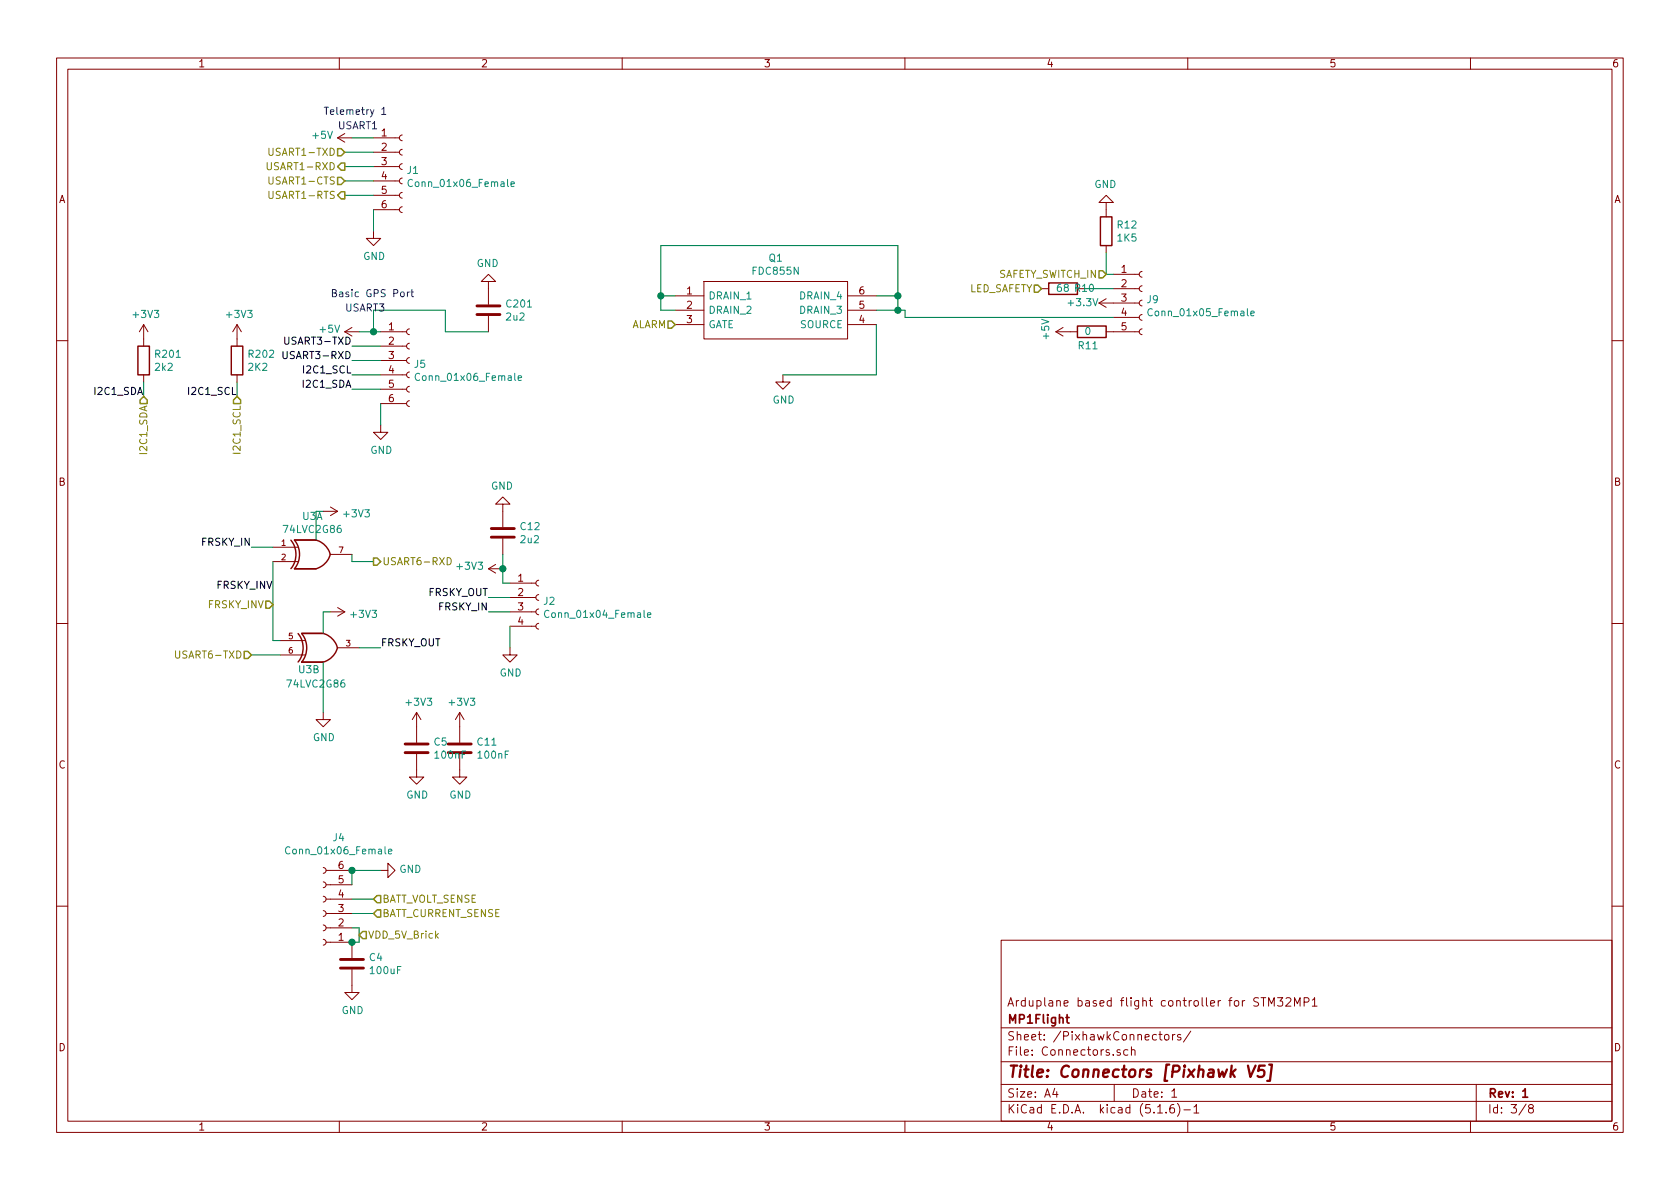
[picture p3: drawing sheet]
EESchema Schematic File Version 4
EELAYER 30 0
EELAYER END
$Descr A4 11693 8268
encoding utf-8
Sheet 3 8
Title "Connectors [Pixhawk V5]"
Date "1"
Rev "1"
Comp "MP1Flight"
Comment1 "Arduplane based flight controller for STM32MP1"
Comment2 ""
Comment3 ""
Comment4 ""
$EndDescr
Text Notes 2250 800  0    50   ~ 0
Telemetry 1\n
$Comp
L power:+5V #PWR?
U 1 1
P 2450 950
AR Path="/5EDA29F8" Ref="#PWR?"  Part="1" 
AR Path="/5ED8E7B0/5EDA29F8" Ref="#PWR0128"  Part="1" 
F 0 "#PWR0128" H 2450 800 50  0001 C CNN
F 1 "+5V" V 2465 1078 50  0000 L CNN
F 2 "" H 2450 950 50  0001 C CNN
F 3 "" H 2450 950 50  0001 C CNN
	1    2450 950 
	0    -1   -1   0   
$EndComp
$Comp
L power:GND #PWR?
U 1 1
P 2600 1600
AR Path="/5EDA29FE" Ref="#PWR?"  Part="1" 
AR Path="/5ED8E7B0/5EDA29FE" Ref="#PWR0133"  Part="1" 
F 0 "#PWR0133" H 2600 1350 50  0001 C CNN
F 1 "GND" H 2605 1427 50  0000 C CNN
F 2 "" H 2600 1600 50  0001 C CNN
F 3 "" H 2600 1600 50  0001 C CNN
	1    2600 1600
	1    0    0    -1  
$EndComp
Text Notes 2350 900  0    50   ~ 0
USART1\n
Wire Wire Line
	2450 950  2600 950 
$Comp
L Connector:Conn_01x06_Female J?
U 1 1
P 2800 1150
AR Path="/5EDA2A06" Ref="J?"  Part="1" 
AR Path="/5ED8E7B0/5EDA2A06" Ref="J1"  Part="1" 
F 0 "J1" H 2828 1126 50  0000 L CNN
F 1 "Conn_01x06_Female" H 2828 1035 50  0000 L CNN
F 2 "" H 2800 1150 50  0001 C CNN
F 3 "~" H 2800 1150 50  0001 C CNN
	1    2800 1150
	1    0    0    -1  
$EndComp
Wire Wire Line
	2600 1600 2600 1450
Wire Wire Line
	2600 1050 2400 1050
Wire Wire Line
	2600 1350 2400 1350
Wire Wire Line
	2600 1150 2400 1150
Wire Wire Line
	2400 1250 2600 1250
Text Notes 2300 2150 0    50   ~ 0
Basic GPS Port\n\n
$Comp
L power:+5V #PWR?
U 1 1
P 2500 2300
AR Path="/5EDA2A16" Ref="#PWR?"  Part="1" 
AR Path="/5ED8E7B0/5EDA2A16" Ref="#PWR0134"  Part="1" 
F 0 "#PWR0134" H 2500 2150 50  0001 C CNN
F 1 "+5V" V 2515 2428 50  0000 L CNN
F 2 "" H 2500 2300 50  0001 C CNN
F 3 "" H 2500 2300 50  0001 C CNN
	1    2500 2300
	0    -1   -1   0   
$EndComp
$Comp
L power:GND #PWR?
U 1 1
P 2650 2950
AR Path="/5EDA2A1C" Ref="#PWR?"  Part="1" 
AR Path="/5ED8E7B0/5EDA2A1C" Ref="#PWR0135"  Part="1" 
F 0 "#PWR0135" H 2650 2700 50  0001 C CNN
F 1 "GND" H 2655 2777 50  0000 C CNN
F 2 "" H 2650 2950 50  0001 C CNN
F 3 "" H 2650 2950 50  0001 C CNN
	1    2650 2950
	1    0    0    -1  
$EndComp
Text Notes 2400 2250 0    50   ~ 0
USART3\n\n
Wire Wire Line
	2500 2300 2600 2300
$Comp
L Connector:Conn_01x06_Female J?
U 1 1
P 2850 2500
AR Path="/5EDA2A24" Ref="J?"  Part="1" 
AR Path="/5ED8E7B0/5EDA2A24" Ref="J5"  Part="1" 
F 0 "J5" H 2878 2476 50  0000 L CNN
F 1 "Conn_01x06_Female" H 2878 2385 50  0000 L CNN
F 2 "" H 2850 2500 50  0001 C CNN
F 3 "~" H 2850 2500 50  0001 C CNN
	1    2850 2500
	1    0    0    -1  
$EndComp
Wire Wire Line
	2650 2950 2650 2800
Wire Wire Line
	2650 2400 2450 2400
Wire Wire Line
	2450 2500 2650 2500
Wire Wire Line
	2650 2600 2450 2600
Wire Wire Line
	2650 2700 2450 2700
Text Label 2450 2600 2    50   ~ 0
I2C1_SCL
Text Label 2450 2700 2    50   ~ 0
I2C1_SDA
Text Label 2450 2400 2    50   ~ 0
USART3-TXD
Text Label 2450 2500 2    50   ~ 0
USART3-RXD
$Comp
L Device:R R?
U 1 1
P 1650 2500
AR Path="/5EDA2A39" Ref="R?"  Part="1" 
AR Path="/5ED8E7B0/5EDA2A39" Ref="R202"  Part="1" 
F 0 "R202" H 1720 2546 50  0000 L CNN
F 1 "2K2" H 1720 2455 50  0000 L CNN
F 2 "Resistor_SMD:R_0603_1608Metric_Pad1.05x0.95mm_HandSolder" V 1580 2500 50  0001 C CNN
F 3 "~" H 1650 2500 50  0001 C CNN
	1    1650 2500
	1    0    0    -1  
$EndComp
$Comp
L power:+3V3 #PWR?
U 1 1
P 1650 2350
AR Path="/5EDA2A45" Ref="#PWR?"  Part="1" 
AR Path="/5ED8E7B0/5EDA2A45" Ref="#PWR0136"  Part="1" 
F 0 "#PWR0136" H 1650 2200 50  0001 C CNN
F 1 "+3V3" H 1665 2523 50  0000 C CNN
F 2 "" H 1650 2350 50  0001 C CNN
F 3 "" H 1650 2350 50  0001 C CNN
	1    1650 2350
	1    0    0    -1  
$EndComp
Wire Wire Line
	1650 2650 1650 2750
Text Label 1650 2750 2    50   ~ 0
I2C1_SCL
Wire Wire Line
	1000 2650 1000 2750
Text Label 1000 2750 2    50   ~ 0
I2C1_SDA
$Comp
L Connector:Conn_01x04_Female J?
U 1 1
P 3750 4150
AR Path="/5EDA2A4F" Ref="J?"  Part="1" 
AR Path="/5ED8E7B0/5EDA2A4F" Ref="J2"  Part="1" 
F 0 "J2" H 3778 4126 50  0000 L CNN
F 1 "Conn_01x04_Female" H 3778 4035 50  0000 L CNN
F 2 "" H 3750 4150 50  0001 C CNN
F 3 "~" H 3750 4150 50  0001 C CNN
	1    3750 4150
	1    0    0    -1  
$EndComp
$Comp
L 74xGxx:74LVC2G86 U?
U 2 1
P 2250 4500
AR Path="/5EDA2A55" Ref="U?"  Part="1" 
AR Path="/5ED8E7B0/5EDA2A55" Ref="U3"  Part="2" 
F 0 "U3" H 2150 4350 50  0000 C CNN
F 1 "74LVC2G86" H 2200 4250 50  0000 C CNN
F 2 "SN74LVC2G86DCTR:SOP65P400X130-8N" H 2250 4500 50  0001 C CNN
F 3 "http://www.ti.com/lit/sg/scyt129e/scyt129e.pdf" H 2250 4500 50  0001 C CNN
	2    2250 4500
	1    0    0    -1  
$EndComp
$Comp
L 74xGxx:74LVC2G86 U?
U 1 1
P 2200 3850
AR Path="/5EDA2A5B" Ref="U?"  Part="2" 
AR Path="/5ED8E7B0/5EDA2A5B" Ref="U3"  Part="1" 
F 0 "U3" H 2175 4117 50  0000 C CNN
F 1 "74LVC2G86" H 2175 4026 50  0000 C CNN
F 2 "SN74LVC2G86DCTR:SOP65P400X130-8N" H 2200 3850 50  0001 C CNN
F 3 "http://www.ti.com/lit/sg/scyt129e/scyt129e.pdf" H 2200 3850 50  0001 C CNN
	1    2200 3850
	1    0    0    -1  
$EndComp
Text Label 1900 4100 2    50   ~ 0
FRSKY_INV
$Comp
L Device:C C?
U 1 1
P 3400 2150
AR Path="/5EDA2A62" Ref="C?"  Part="1" 
AR Path="/5ED8E7B0/5EDA2A62" Ref="C201"  Part="1" 
F 0 "C201" H 3515 2196 50  0000 L CNN
F 1 "2u2" H 3515 2105 50  0000 L CNN
F 2 "" H 3438 2000 50  0001 C CNN
F 3 "~" H 3400 2150 50  0001 C CNN
	1    3400 2150
	1    0    0    -1  
$EndComp
Wire Wire Line
	3400 2300 3100 2300
Wire Wire Line
	3100 2300 3100 2150
Wire Wire Line
	3100 2150 2600 2150
Wire Wire Line
	2600 2150 2600 2300
Connection ~ 2600 2300
Wire Wire Line
	2600 2300 2650 2300
$Comp
L power:GND #PWR?
U 1 1
P 3400 2000
AR Path="/5EDA2A6E" Ref="#PWR?"  Part="1" 
AR Path="/5ED8E7B0/5EDA2A6E" Ref="#PWR0137"  Part="1" 
F 0 "#PWR0137" H 3400 1750 50  0001 C CNN
F 1 "GND" H 3405 1827 50  0000 C CNN
F 2 "" H 3400 2000 50  0001 C CNN
F 3 "" H 3400 2000 50  0001 C CNN
	1    3400 2000
	-1   0    0    1   
$EndComp
$Comp
L Device:C C?
U 1 1
P 3500 3700
AR Path="/5EDA2A74" Ref="C?"  Part="1" 
AR Path="/5ED8E7B0/5EDA2A74" Ref="C12"  Part="1" 
F 0 "C12" H 3615 3746 50  0000 L CNN
F 1 "2u2" H 3615 3655 50  0000 L CNN
F 2 "" H 3538 3550 50  0001 C CNN
F 3 "~" H 3500 3700 50  0001 C CNN
	1    3500 3700
	1    0    0    -1  
$EndComp
$Comp
L power:GND #PWR?
U 1 1
P 3500 3550
AR Path="/5EDA2A7A" Ref="#PWR?"  Part="1" 
AR Path="/5ED8E7B0/5EDA2A7A" Ref="#PWR0138"  Part="1" 
F 0 "#PWR0138" H 3500 3300 50  0001 C CNN
F 1 "GND" H 3505 3377 50  0000 C CNN
F 2 "" H 3500 3550 50  0001 C CNN
F 3 "" H 3500 3550 50  0001 C CNN
	1    3500 3550
	-1   0    0    1   
$EndComp
Wire Wire Line
	2200 3550 2250 3550
Wire Wire Line
	2200 3550 2200 3750
$Comp
L power:+3V3 #PWR?
U 1 1
P 2250 3550
AR Path="/5EDA2A82" Ref="#PWR?"  Part="1" 
AR Path="/5ED8E7B0/5EDA2A82" Ref="#PWR0139"  Part="1" 
F 0 "#PWR0139" H 2250 3400 50  0001 C CNN
F 1 "+3V3" V 2265 3678 50  0000 L CNN
F 2 "" H 2250 3550 50  0001 C CNN
F 3 "" H 2250 3550 50  0001 C CNN
	1    2250 3550
	0    1    1    0   
$EndComp
Wire Wire Line
	1900 4450 1950 4450
Wire Wire Line
	1900 3900 1900 4450
$Comp
L power:+3V3 #PWR?
U 1 1
P 2300 4250
AR Path="/5EDA2A8A" Ref="#PWR?"  Part="1" 
AR Path="/5ED8E7B0/5EDA2A8A" Ref="#PWR0140"  Part="1" 
F 0 "#PWR0140" H 2300 4100 50  0001 C CNN
F 1 "+3V3" V 2315 4378 50  0000 L CNN
F 2 "" H 2300 4250 50  0001 C CNN
F 3 "" H 2300 4250 50  0001 C CNN
	1    2300 4250
	0    1    1    0   
$EndComp
$Comp
L power:GND #PWR?
U 1 1
P 2250 4950
AR Path="/5EDA2A90" Ref="#PWR?"  Part="1" 
AR Path="/5ED8E7B0/5EDA2A90" Ref="#PWR0141"  Part="1" 
F 0 "#PWR0141" H 2250 4700 50  0001 C CNN
F 1 "GND" H 2255 4777 50  0000 C CNN
F 2 "" H 2250 4950 50  0001 C CNN
F 3 "" H 2250 4950 50  0001 C CNN
	1    2250 4950
	1    0    0    -1  
$EndComp
Wire Wire Line
	2250 4600 2250 4950
$Comp
L Device:C C?
U 1 1
P 2900 5200
AR Path="/5EDA2A97" Ref="C?"  Part="1" 
AR Path="/5ED8E7B0/5EDA2A97" Ref="C5"  Part="1" 
F 0 "C5" H 3015 5246 50  0000 L CNN
F 1 "100nF" H 3015 5155 50  0000 L CNN
F 2 "Capacitor_SMD:C_0603_1608Metric_Pad1.05x0.95mm_HandSolder" H 2938 5050 50  0001 C CNN
F 3 "~" H 2900 5200 50  0001 C CNN
	1    2900 5200
	1    0    0    -1  
$EndComp
$Comp
L Device:C C?
U 1 1
P 3200 5200
AR Path="/5EDA2A9D" Ref="C?"  Part="1" 
AR Path="/5ED8E7B0/5EDA2A9D" Ref="C11"  Part="1" 
F 0 "C11" H 3315 5246 50  0000 L CNN
F 1 "100nF" H 3315 5155 50  0000 L CNN
F 2 "Capacitor_SMD:C_0603_1608Metric_Pad1.05x0.95mm_HandSolder" H 3238 5050 50  0001 C CNN
F 3 "~" H 3200 5200 50  0001 C CNN
	1    3200 5200
	1    0    0    -1  
$EndComp
$Comp
L power:+3V3 #PWR?
U 1 1
P 3200 5050
AR Path="/5EDA2AA3" Ref="#PWR?"  Part="1" 
AR Path="/5ED8E7B0/5EDA2AA3" Ref="#PWR0142"  Part="1" 
F 0 "#PWR0142" H 3200 4900 50  0001 C CNN
F 1 "+3V3" H 3215 5223 50  0000 C CNN
F 2 "" H 3200 5050 50  0001 C CNN
F 3 "" H 3200 5050 50  0001 C CNN
	1    3200 5050
	1    0    0    -1  
$EndComp
$Comp
L power:+3V3 #PWR?
U 1 1
P 2900 5050
AR Path="/5EDA2AA9" Ref="#PWR?"  Part="1" 
AR Path="/5ED8E7B0/5EDA2AA9" Ref="#PWR0143"  Part="1" 
F 0 "#PWR0143" H 2900 4900 50  0001 C CNN
F 1 "+3V3" H 2915 5223 50  0000 C CNN
F 2 "" H 2900 5050 50  0001 C CNN
F 3 "" H 2900 5050 50  0001 C CNN
	1    2900 5050
	1    0    0    -1  
$EndComp
$Comp
L power:GND #PWR?
U 1 1
P 2900 5350
AR Path="/5EDA2AAF" Ref="#PWR?"  Part="1" 
AR Path="/5ED8E7B0/5EDA2AAF" Ref="#PWR0144"  Part="1" 
F 0 "#PWR0144" H 2900 5100 50  0001 C CNN
F 1 "GND" H 2905 5177 50  0000 C CNN
F 2 "" H 2900 5350 50  0001 C CNN
F 3 "" H 2900 5350 50  0001 C CNN
	1    2900 5350
	1    0    0    -1  
$EndComp
$Comp
L power:GND #PWR?
U 1 1
P 3200 5350
AR Path="/5EDA2AB5" Ref="#PWR?"  Part="1" 
AR Path="/5ED8E7B0/5EDA2AB5" Ref="#PWR0145"  Part="1" 
F 0 "#PWR0145" H 3200 5100 50  0001 C CNN
F 1 "GND" H 3205 5177 50  0000 C CNN
F 2 "" H 3200 5350 50  0001 C CNN
F 3 "" H 3200 5350 50  0001 C CNN
	1    3200 5350
	1    0    0    -1  
$EndComp
Wire Wire Line
	2250 4250 2300 4250
Wire Wire Line
	2250 4400 2250 4250
Wire Wire Line
	2450 3900 2450 3850
Wire Wire Line
	2450 3900 2600 3900
Wire Wire Line
	3500 4050 3550 4050
Wire Wire Line
	3500 3850 3500 3950
$Comp
L power:+3V3 #PWR?
U 1 1
P 3500 3950
AR Path="/5EDA2AC2" Ref="#PWR?"  Part="1" 
AR Path="/5ED8E7B0/5EDA2AC2" Ref="#PWR0150"  Part="1" 
F 0 "#PWR0150" H 3500 3800 50  0001 C CNN
F 1 "+3V3" V 3515 4078 50  0000 L CNN
F 2 "" H 3500 3950 50  0001 C CNN
F 3 "" H 3500 3950 50  0001 C CNN
	1    3500 3950
	0    -1   -1   0   
$EndComp
Connection ~ 3500 3950
Wire Wire Line
	3500 3950 3500 4050
Wire Wire Line
	3550 4150 3400 4150
Text Label 3400 4150 2    50   ~ 0
FRSKY_OUT
Wire Wire Line
	3550 4250 3400 4250
Text Label 3400 4250 2    50   ~ 0
FRSKY_IN
Wire Wire Line
	3550 4350 3550 4500
$Comp
L power:GND #PWR?
U 1 1
P 3550 4500
AR Path="/5EDA2ACF" Ref="#PWR?"  Part="1" 
AR Path="/5ED8E7B0/5EDA2ACF" Ref="#PWR0153"  Part="1" 
F 0 "#PWR0153" H 3550 4250 50  0001 C CNN
F 1 "GND" H 3555 4327 50  0000 C CNN
F 2 "" H 3550 4500 50  0001 C CNN
F 3 "" H 3550 4500 50  0001 C CNN
	1    3550 4500
	1    0    0    -1  
$EndComp
Wire Wire Line
	1900 3800 1750 3800
Wire Wire Line
	1950 4550 1750 4550
Wire Wire Line
	2500 4500 2650 4500
Text Label 2650 4500 0    50   ~ 0
FRSKY_OUT
$Comp
L Connector:Conn_01x06_Female J?
U 1 1
P 2250 6350
AR Path="/5EDA2ADC" Ref="J?"  Part="1" 
AR Path="/5ED8E7B0/5EDA2ADC" Ref="J4"  Part="1" 
F 0 "J4" H 2142 5825 50  0000 C CNN
F 1 "Conn_01x06_Female" H 2142 5916 50  0000 C CNN
F 2 "" H 2250 6350 50  0001 C CNN
F 3 "~" H 2250 6350 50  0001 C CNN
	1    2250 6350
	-1   0    0    1   
$EndComp
Wire Wire Line
	2500 6550 2450 6550
Wire Wire Line
	2500 6550 2500 6450
Wire Wire Line
	2500 6450 2450 6450
Connection ~ 2450 6550
$Comp
L Device:C C?
U 1 1
P 2450 6700
AR Path="/5EDA2AE7" Ref="C?"  Part="1" 
AR Path="/5ED8E7B0/5EDA2AE7" Ref="C4"  Part="1" 
F 0 "C4" H 2565 6746 50  0000 L CNN
F 1 "100uF" H 2565 6655 50  0000 L CNN
F 2 "" H 2488 6550 50  0001 C CNN
F 3 "~" H 2450 6700 50  0001 C CNN
	1    2450 6700
	1    0    0    -1  
$EndComp
Wire Wire Line
	2450 6350 2600 6350
Wire Wire Line
	2450 6250 2600 6250
$Comp
L power:GND #PWR?
U 1 1
P 2650 6050
AR Path="/5EDA2AF1" Ref="#PWR?"  Part="1" 
AR Path="/5ED8E7B0/5EDA2AF1" Ref="#PWR0156"  Part="1" 
F 0 "#PWR0156" H 2650 5800 50  0001 C CNN
F 1 "GND" V 2655 5922 50  0000 R CNN
F 2 "" H 2650 6050 50  0001 C CNN
F 3 "" H 2650 6050 50  0001 C CNN
	1    2650 6050
	0    -1   -1   0   
$EndComp
Wire Wire Line
	2450 6050 2450 6150
Connection ~ 2450 6050
Wire Wire Line
	2450 6050 2650 6050
$Comp
L power:GND #PWR?
U 1 1
P 2450 6850
AR Path="/5EDA2AFA" Ref="#PWR?"  Part="1" 
AR Path="/5ED8E7B0/5EDA2AFA" Ref="#PWR0157"  Part="1" 
F 0 "#PWR0157" H 2450 6600 50  0001 C CNN
F 1 "GND" H 2455 6677 50  0000 C CNN
F 2 "" H 2450 6850 50  0001 C CNN
F 3 "" H 2450 6850 50  0001 C CNN
	1    2450 6850
	1    0    0    -1  
$EndComp
Text HLabel 2400 1050 0    50   Input ~ 0
USART1-TXD
Text HLabel 2400 1150 0    50   Output ~ 0
USART1-RXD
Text HLabel 2400 1250 0    50   Input ~ 0
USART1-CTS
Text HLabel 2400 1350 0    50   Output ~ 0
USART1-RTS
Text HLabel 1650 2750 3    50   Input ~ 0
I2C1_SCL
Text Label 1750 3800 2    50   ~ 0
FRSKY_IN
Text HLabel 1000 2750 3    50   Input ~ 0
I2C1_SDA
$Comp
L power:+3V3 #PWR?
U 1 1
P 1000 2350
AR Path="/5EDA2A3F" Ref="#PWR?"  Part="1" 
AR Path="/5ED8E7B0/5EDA2A3F" Ref="#PWR0158"  Part="1" 
F 0 "#PWR0158" H 1000 2200 50  0001 C CNN
F 1 "+3V3" H 1015 2523 50  0000 C CNN
F 2 "" H 1000 2350 50  0001 C CNN
F 3 "" H 1000 2350 50  0001 C CNN
	1    1000 2350
	1    0    0    -1  
$EndComp
$Comp
L Device:R R?
U 1 1
P 1000 2500
AR Path="/5EDA2A33" Ref="R?"  Part="1" 
AR Path="/5ED8E7B0/5EDA2A33" Ref="R201"  Part="1" 
F 0 "R201" H 1070 2546 50  0000 L CNN
F 1 "2k2" H 1070 2455 50  0000 L CNN
F 2 "Resistor_SMD:R_0603_1608Metric_Pad1.05x0.95mm_HandSolder" V 930 2500 50  0001 C CNN
F 3 "~" H 1000 2500 50  0001 C CNN
	1    1000 2500
	1    0    0    -1  
$EndComp
Text HLabel 1750 4550 0    50   Input ~ 0
USART6-TXD
Text HLabel 2600 6250 2    50   Input ~ 0
BATT_VOLT_SENSE
Text HLabel 2600 6350 2    50   Input ~ 0
BATT_CURRENT_SENSE
Text HLabel 2500 6500 2    50   Input ~ 0
VDD_5V_Brick
Text HLabel 2600 3900 2    50   Output ~ 0
USART6-RXD
Text HLabel 1900 4200 0    50   Input ~ 0
FRSKY_INV
$Comp
L SamacSys_Parts:FDC855N Q1
U 1 1
P 4700 2050
F 0 "Q1" H 5400 2315 50  0000 C CNN
F 1 "FDC855N" H 5400 2224 50  0000 C CNN
F 2 "SOT95P280X110-6N" H 5950 2150 50  0001 L CNN
F 3 "http://docs-asia.electrocomponents.com/webdocs/12cf/0900766b812cf73c.pdf" H 5950 2050 50  0001 L CNN
F 4 "Fairchild FDC855N N-channel MOSFET Transistor, 6.1 A, 30 V, 6-Pin SOT-23" H 5950 1950 50  0001 L CNN "Description"
F 5 "1.1" H 5950 1850 50  0001 L CNN "Height"
F 6 "ON Semiconductor" H 5950 1750 50  0001 L CNN "Manufacturer_Name"
F 7 "FDC855N" H 5950 1650 50  0001 L CNN "Manufacturer_Part_Number"
F 8 "512-FDC855N" H 5950 1550 50  0001 L CNN "Mouser Part Number"
F 9 "https://www.mouser.co.uk/ProductDetail/ON-Semiconductor-Fairchild/FDC855N?qs=sXL1QONaU64rYBwsoFljaQ%3D%3D" H 5950 1450 50  0001 L CNN "Mouser Price/Stock"
F 10 "8090871P" H 5950 1350 50  0001 L CNN "RS Part Number"
F 11 "http://uk.rs-online.com/web/p/products/8090871P" H 5950 1250 50  0001 L CNN "RS Price/Stock"
	1    4700 2050
	1    0    0    -1  
$EndComp
$Comp
L Connector:Conn_01x05_Female J9
U 1 1
P 7950 2100
F 0 "J9" H 7978 2126 50  0000 L CNN
F 1 "Conn_01x05_Female" H 7978 2035 50  0000 L CNN
F 2 "" H 7950 2100 50  0001 C CNN
F 3 "~" H 7950 2100 50  0001 C CNN
	1    7950 2100
	1    0    0    -1  
$EndComp
Wire Wire Line
	7750 1900 7700 1900
Wire Wire Line
	7700 1900 7700 1750
$Comp
L Device:R R12
U 1 1
P 7700 1600
F 0 "R12" H 7770 1646 50  0000 L CNN
F 1 "1K5" H 7770 1555 50  0000 L CNN
F 2 "Resistor_SMD:R_0603_1608Metric_Pad1.05x0.95mm_HandSolder" V 7630 1600 50  0001 C CNN
F 3 "~" H 7700 1600 50  0001 C CNN
	1    7700 1600
	1    0    0    -1  
$EndComp
$Comp
L power:GND #PWR032
U 1 1
P 7700 1450
F 0 "#PWR032" H 7700 1200 50  0001 C CNN
F 1 "GND" H 7705 1277 50  0000 C CNN
F 2 "" H 7700 1450 50  0001 C CNN
F 3 "" H 7700 1450 50  0001 C CNN
	1    7700 1450
	-1   0    0    1   
$EndComp
Text HLabel 7700 1900 0    50   Input ~ 0
SAFETY_SWITCH_IN
$Comp
L Device:R R10
U 1 1
P 7400 2000
F 0 "R10" V 7400 1850 50  0000 C CNN
F 1 "68" V 7400 2000 50  0000 C CNN
F 2 "" V 7330 2000 50  0001 C CNN
F 3 "~" H 7400 2000 50  0001 C CNN
	1    7400 2000
	0    -1   -1   0   
$EndComp
Wire Wire Line
	7750 2000 7550 2000
Text HLabel 7250 2000 0    50   Input ~ 0
LED_SAFETY
$Comp
L power:+3.3V #PWR033
U 1 1
P 7750 2100
F 0 "#PWR033" H 7750 1950 50  0001 C CNN
F 1 "+3.3V" V 7750 2200 50  0000 L CNN
F 2 "" H 7750 2100 50  0001 C CNN
F 3 "" H 7750 2100 50  0001 C CNN
	1    7750 2100
	0    -1   -1   0   
$EndComp
$Comp
L power:GND #PWR030
U 1 1
P 5450 2600
F 0 "#PWR030" H 5450 2350 50  0001 C CNN
F 1 "GND" H 5455 2427 50  0000 C CNN
F 2 "" H 5450 2600 50  0001 C CNN
F 3 "" H 5450 2600 50  0001 C CNN
	1    5450 2600
	1    0    0    -1  
$EndComp
$Comp
L power:+5V #PWR031
U 1 1
P 7450 2300
F 0 "#PWR031" H 7450 2150 50  0001 C CNN
F 1 "+5V" H 7465 2473 50  0000 C CNN
F 2 "" H 7450 2300 50  0001 C CNN
F 3 "" H 7450 2300 50  0001 C CNN
	1    7450 2300
	0    -1   -1   0   
$EndComp
$Comp
L Device:R R11
U 1 1
P 7600 2300
F 0 "R11" V 7500 2250 50  0000 L CNN
F 1 "0" V 7600 2300 50  0000 L CNN
F 2 "" V 7530 2300 50  0001 C CNN
F 3 "~" H 7600 2300 50  0001 C CNN
	1    7600 2300
	0    -1   -1   0   
$EndComp
Wire Wire Line
	6100 2150 6250 2150
Wire Wire Line
	6300 2150 6300 2200
Wire Wire Line
	6250 2150 6250 2050
Wire Wire Line
	6250 2050 6100 2050
Connection ~ 6250 2150
Wire Wire Line
	6250 2150 6300 2150
Wire Wire Line
	4700 2150 4600 2150
Wire Wire Line
	4600 2150 4600 2050
Wire Wire Line
	4600 2050 4700 2050
Wire Wire Line
	4600 2050 4600 1700
Wire Wire Line
	4600 1700 6250 1700
Wire Wire Line
	6250 1700 6250 2050
Connection ~ 4600 2050
Connection ~ 6250 2050
Wire Wire Line
	6100 2250 6100 2600
Wire Wire Line
	6100 2600 5450 2600
Wire Wire Line
	6300 2200 7750 2200
Text HLabel 4700 2250 0    50   Input ~ 0
ALARM
$EndSCHEMATC
